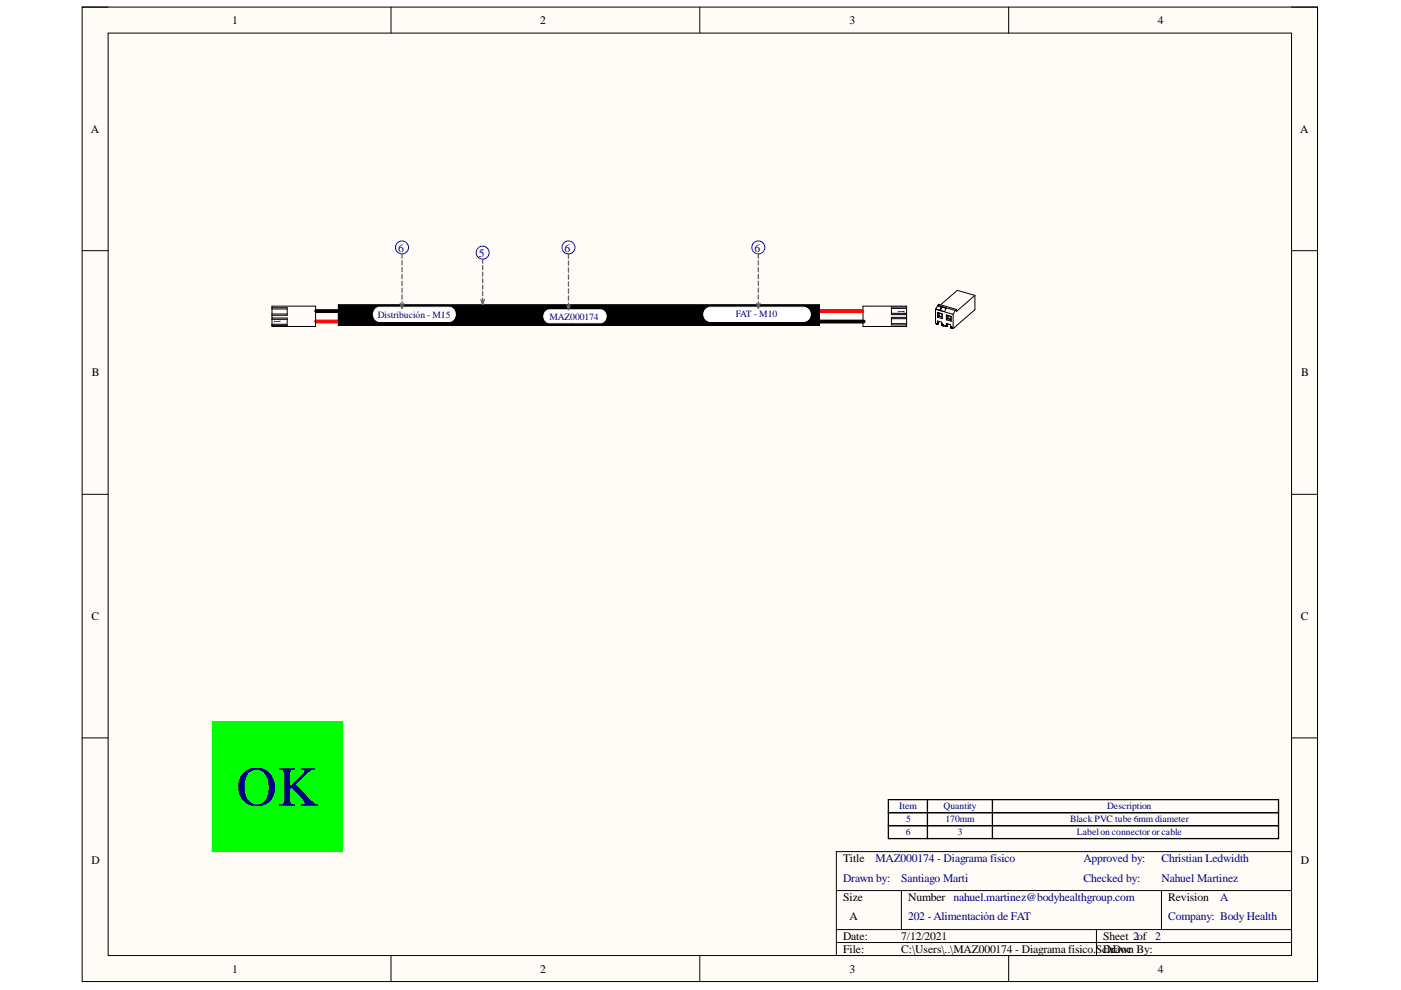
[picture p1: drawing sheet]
<svg xmlns="http://www.w3.org/2000/svg" width="297mm" height="210mm" viewBox="0 0 297 210" stroke-linecap="round" stroke-linejoin="round" font-family="sans-serif">
<path d="M17.4 1.5h261.9v206.6h-261.9z" fill-rule="evenodd" fill="#fffcf8"/>
<path d="M17.4 1.5h261.9v206.6h-261.9z" fill="none" stroke="#000" stroke-width=".21"/>
<path d="M22.9 7h250.9v195.6h-250.9z" fill-rule="evenodd" fill="#fffcf8"/>
<g fill="none" stroke="#000" stroke-width=".21">
<path d="M17.4 1.5h5.5M22.9 7h250.9v195.6h-250.9zM82.9 1.5v5.5M148.4 1.5v5.5M213.9 1.5v5.5M273.8 1.5h5.5v5.5M17.4 53.2h5.5M273.8 53.2h5.5M57.7 64.9h9.2v4.3h-9.2zM57.7 65.2h3.2v1.6h-3.2M57.7 67.4h3.2v1.6h-3.2M57.7 66.6h3.2"/>
<path d="M57.7 67.7h3.2M57.7 68.8h3.2M57.7 65.5h3.2M71.7 64.6h102v4.4h-102zM183 64.9h9.2v4.3h-9.2zM189 67.6h3.2M189 66.4h3.2M189 65.4h3.2M189 68.6h3.2M192.2 67.3h-3.2v1.6h3.2M192.2 65.1h-3.2v1.6h3.2M198.3 65.6v3h.2"/>
<path d="M198.3 65.6l3.8 1M198.5 68.7h.1M198.6 68.7h.1M198.6 68.6h.1M198.7 68.6l-.2 .1M198.7 68.6h.1M198.7 68.5v.1M198.7 68.5h.1M198.7 68.5v-.5l1 .3v.6M198.8 64.8l-.4 .7M198.8 64.8l1.9 .5-.4 .8-2-.5M198.8 66.2v1.1"/>
<path d="M198.8 66.2l1 .3M198.8 67.3l1 .3M198.8 66.2l.2 .2M198.8 64.7v.1M198.8 64.7l.2-.2 3.8 1.1M198.8 64.7l3.7 1.1M199 67l-.2 .3M199 66.4v.6M199 66.4l.7 .2M199 67l.7 .2M199.1 67l.6 .1M199.1 67h-.1"/>
<path d="M199.1 66.4v.6M199.1 68.2l-.4 .3M199.2 68.2l-.5 .4M199.3 65.7h.1M199.4 65.7h.1M199.4 65.4h.1M199.4 65.4l.1-.1-.2 .4M199.6 65.2l-.2 .5M199.6 65.2l-.2 .2M199.7 68.7h.1M199.7 68.8h.1M199.7 68.8v.1"/>
<path d="M199.7 68.9h.1M199.7 66.6v.6M199.7 67.2l.1 .4M199.7 68.9l.1 .1M199.8 68.9h.1M199.8 66.5v1.1M199.8 66.5l-.1 .1M199.8 69h.1M199.9 69h.1M199.9 69v.1M199.9 69l.5 .2M199.9 69.1h.1"/>
<path d="M200.4 69.2h.1M200.5 69.2h.1M200.6 69.1h.1M200.6 69.1l-.1 .1M200.6 69.1v-.5l.9 .3v.4M200.7 66.8v1M200.7 66.8l1 .3M200.7 67.8l1 .3M200.7 66.8l.2 .1M200.9 66.9l.7 .2M200.9 67.6l-.2 .2M200.9 66.9v.7"/>
<path d="M200.9 67.6l.7 .2M201 68.7l-.4 .3M201 67.5l.6 .2M201 67.5l-.1 .1M201 67v.5M201.1 68.7l-.5 .5M201.5 69.3h.1M201.5 69.3l.1 .1M201.6 69.3h.1M201.6 69.4h.1M201.6 69.2l-.1 .1M201.6 69.3v.1"/>
<path d="M201.6 67.1v.7M201.6 67.8l.1 .3M201.6 69.4l.1 .1M201.6 69.5h.1M201.7 69.5h.1M201.7 67.1v1M201.7 67.1h-.1M201.7 69.5v.1M201.7 69.6h.1M201.7 69.5l.1 .1M201.8 69.6h.1M201.8 69.6l.3 .1"/>
<path d="M202.1 66.6v3.1M202.5 65.8l-.4 .8M202.8 65.6l-.3 .2M206.7 62.6l-3.7-1-3.6 3M206.7 62.6l-3.9 3.4v-.4M206.7 62.6v3.1l-4.6 4M17.4 104.8h5.5M273.8 104.8h5.5M17.4 156.5h5.5M273.8 156.5h5.5M177.3 188.8h96.5M177.3 197.1h96.5"/>
<path d="M177.3 199.8h96.5M191.1 188.8v8.3M232.5 197.1v5.5M246.3 188.8v8.3M273.8 180.6h-96.5v22M82.9 202.6v5.5M148.4 202.6v5.5M213.9 202.6v5.5M279.3 202.6v5.5"/>
</g>
<path d="M67 68.2h7.8M77 66h-2.5v2.2M77 66h105.8" fill="none" stroke="#f00" stroke-width=".82"/>
<path d="M67 66h5.6v2.2h110.5" fill="none" stroke="#000" stroke-width=".82"/>
<path d="M188.4 169.5h82.7v8.3h-82.7zM188.4 172.3h82.7M188.4 175.1h82.7M196.6 169.5v8.3M210.4 169.5v8.3" fill="none" stroke="#000" stroke-width=".27"/>
<path d="M71.7 64.6h102v4.4h-102z" fill-rule="evenodd" fill="#000"/>
<path d="M115.8 66l.7-.3h10.8a1.39 1.39 0 0 1 1.2 1.4 1.39 1.39 0 0 1-1.2 1.3h-10.8a1.42 1.42 0 0 1-1.2-1 1.42 1.42 0 0 1 .5-1.4z" fill="#fff"/>
<path d="M115.8 66l.7-.3h10.8a1.39 1.39 0 0 1 1.2 1.4 1.39 1.39 0 0 1-1.2 1.3h-10.8a1.42 1.42 0 0 1-1.2-1 1.42 1.42 0 0 1 .5-1.4z" fill="none" stroke="#fff" stroke-width=".21"/>
<path d="M149.8 65.4l.8-.3h19.8a1.52 1.52 0 0 1 1.4 1.6 1.52 1.52 0 0 1-1.4 1.5h-19.8a1.53 1.53 0 0 1-1.3-1.1 1.53 1.53 0 0 1 .5-1.7z" fill="#fff"/>
<path d="M149.8 65.4l.8-.3h19.8a1.52 1.52 0 0 1 1.4 1.6 1.52 1.52 0 0 1-1.4 1.5h-19.8a1.53 1.53 0 0 1-1.3-1.1 1.53 1.53 0 0 1 .5-1.7z" fill="none" stroke="#fff" stroke-width=".21"/>
<path d="M79.7 65.4l.8-.3h14.7a1.53 1.53 0 0 1 1.3 1.6 1.53 1.53 0 0 1-1.3 1.5h-14.7a1.57 1.57 0 0 1-1.3-1.2 1.57 1.57 0 0 1 .5-1.6z" fill="#fff"/>
<path d="M79.7 65.4l.8-.3h14.7a1.53 1.53 0 0 1 1.3 1.6 1.53 1.53 0 0 1-1.3 1.5h-14.7a1.57 1.57 0 0 1-1.3-1.2 1.57 1.57 0 0 1 .5-1.6z" fill="none" stroke="#fff" stroke-width=".21"/>
<g fill="none" stroke="#00f" stroke-width=".21">
<circle cx="85.2" cy="52.5" r="1.38"/>
<circle cx="102.3" cy="53.6" r="1.38"/>
<circle cx="120.5" cy="52.5" r="1.38"/>
<circle cx="160.8" cy="52.5" r="1.38"/>
</g>
<g fill="none" stroke="#646464" stroke-width=".27">
<path d="M85.2 53.8v.9M85.2 55.3v.9M85.2 56.7v.9M85.2 58.2v.9M85.2 59.6v.9M102.3 54.9v.9M102.3 56.3v.9M102.3 57.7v.9M102.3 59.1v.8M120.5 53.8v1M120.5 55.3v.9M120.5 56.8v.9"/>
<path d="M120.5 58.3v.9M120.5 59.8v.9M160.8 53.8v.9M160.8 55.3v.9M160.8 56.7v.9M160.8 58.2v.9M160.8 59.6v.9M84.9 64.3l.3 1.1 .4-1.1M85.2 61.1v.9M85.2 62.5v.9M85.2 64v.9M102 63.5l.3 1.1 .4-1.1"/>
<path d="M102.3 60.5v.8M102.3 61.8v.9M102.3 63.2v.9M120.2 64.6l.3 1.1 .4-1.1M120.5 61.2v1M120.5 62.7v1M120.5 64.2v.9M160.4 64.3l.4 1.1 .4-1.1M160.8 61.1v.9M160.8 62.5v.9M160.8 64v.9"/>
</g>
<path d="M45 153h27.6v27.6h-27.6z" fill-rule="evenodd" fill="#0f0"/>
<path d="M45 153h27.6v27.6h-27.6z" fill="none" stroke="#0f0" stroke-width=".21"/>
<text font-size="11.9" fill="#000080" x="50.1" y="170.8">OK</text>
<g font-size="2.5">
<text x="49.2" y="5.1">1</text>
<text x="114.5" y="5.1">2</text>
<text x="180.1" y="5.1">3</text>
<text x="245.5" y="5.1">4</text>
<text x="19.3" y="28.1">A</text>
<text x="275.7" y="28.1">A</text>
<text x="19.5" y="79.8">B</text>
<text x="275.9" y="79.8">B</text>
<text x="19.4" y="131.5">C</text>
<text x="275.8" y="131.5">C</text>
<text x="19.4" y="183.1">D</text>
<text x="178.7" y="182.8">Title</text>
<text x="275.8" y="183.1">D</text>
<text x="178.7" y="191">Size</text>
<text x="192.5" y="191">Number nahuel.martinez@bodyhealthgroup.com</text>
<text x="247.7" y="191">Revision</text>
<text x="180.1" y="195.2">A</text>
<text x="178.7" y="199.3">Date:</text>
<text x="178.7" y="202.1">File:</text>
<text x="191.1" y="199.3">7/12/2021</text>
<text x="191.1" y="202.1">C:\Users\..\MAZ000174 - Diagrama físico.ScDrawn By:</text>
<text x="233.9" y="199.3">Sheet 2of 2</text>
<text x="234.8" y="202.1">hDoc</text>
<text x="49.2" y="206.2">1</text>
<text x="114.5" y="206.2">2</text>
<text x="180.1" y="206.2">3</text>
<text x="245.5" y="206.2">4</text>
</g>
<g font-size="2.5" fill="#000080">
<text x="84.4" y="53.3">6</text>
<text x="119.7" y="53.3">6</text>
<text x="160" y="53.3">6</text>
<text x="101.5" y="54.4">5</text>
<text x="185.6" y="182.8">MAZ000174 - Diagrama físico</text>
<text x="229.8" y="182.8">Approved by:</text>
<text x="246.2" y="182.8">Christian Ledwidth</text>
<text x="178.7" y="187">Drawn by:</text>
<text x="191.1" y="187">Santiago Marti</text>
<text x="229.8" y="187">Checked by:</text>
<text x="246.2" y="187">Nahuel Martinez</text>
<text x="258.7" y="191">A</text>
<text x="192.5" y="195.2">202 -Alimentación de FAT</text>
<text x="247.7" y="195.2">Company: Body Health</text>
</g>
<g font-size="2" fill="#000080">
<text x="58.1" y="67.6" transform="rotate(90 58.1 67.6)">1</text>
<text x="80.1" y="67.4">Distribución - M15</text>
<text x="116.5" y="67.8">MAZ000174</text>
<text x="156" y="67.2">FAT - M10</text>
<text x="191.8" y="66.5" transform="rotate(-90 191.8 66.5)">1</text>
<text x="190.7" y="171.6">Item</text>
<text x="200.1" y="171.6">Quantity</text>
<text x="234.7" y="171.6">Description</text>
<text x="192" y="177.1">6</text>
<text x="192.1" y="174.4">5</text>
<text x="200.5" y="174.4">170mm</text>
<text x="203.1" y="177.1">3</text>
<text x="226.9" y="174.4">Black PVC tube 6mm diameter</text>
<text x="228.3" y="177.1">Labelon connector or cable</text>
</g>
</svg>
